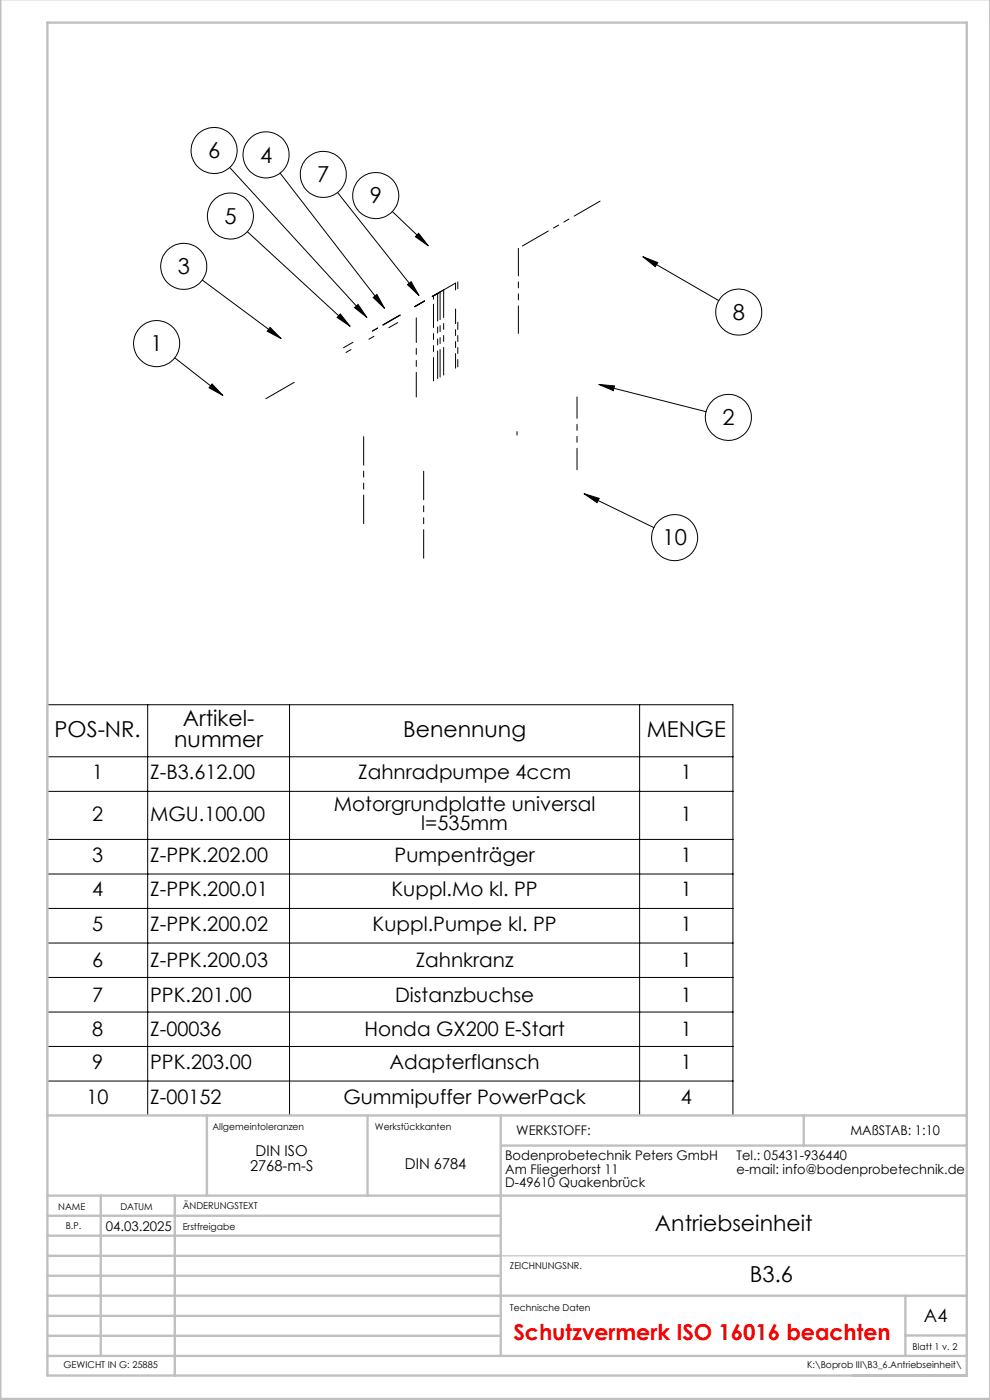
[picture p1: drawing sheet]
<svg xmlns="http://www.w3.org/2000/svg" width="210mm" height="297mm" viewBox="0 0 210 297" stroke-linecap="round" stroke-linejoin="round" font-family="sans-serif">
<g fill="none" stroke="#000" stroke-width=".21" stroke-dasharray="6.3 1.3 1.3 1.3 1.3 1.3">
<path d="M74.5 74.2l-1.1 .6M74.9 72.6l-2 1.2M79.3 71.3l-1 .7M80.1 69.6l-1.1 .6M80.1 69.6l-.2 .1M84.4 68.4l-1.9 1.1M84.9 66.8l-3.7 2.1M90 63.9l-2 1.2M92 62.8l-.3 .1M92 63.5v-.7M92.8 62.2l-1.1 .7M93.4 61.9l-1.7 1"/>
<path d="M94.1 61.5l-2.4 1.4M96.6 60.1l-4.9 2.8M96.6 61.5v-1.4M97.1 61.2v-1.4M59.5 82.8l-3.1 1.8M62.4 81.1l-2.9 1.7M109.7 91.6v.7"/>
</g>
<path d="M96.6 78.1v-12.5" fill="none" stroke="#000" stroke-width=".21" stroke-dasharray="6.3 1.3 1.3 1.3 1.3 1.3" stroke-dashoffset="3.2"/>
<path d="M92 80.8v-16.3" fill="none" stroke="#000" stroke-width=".21" stroke-dasharray="6.3 1.3 1.3 1.3 1.3 1.3" stroke-dashoffset="1.4"/>
<path d="M94.1 79.6v-18.1M110 70.7v-18M92.8 80.3v-18.1M93.4 80v-18.1" fill="none" stroke="#000" stroke-width=".21" stroke-dasharray="6.3 1.3 1.3 1.3 1.3 1.3" stroke-dashoffset=".5"/>
<path d="M97.1 77.8v-9.4" fill="none" stroke="#000" stroke-width=".21" stroke-dasharray="6.3 1.3 1.3 1.3 1.3 1.3" stroke-dashoffset="4.8"/>
<path d="M88.3 84.2v-16.8" fill="none" stroke="#000" stroke-width=".21" stroke-dasharray="6.3 1.3 1.3 1.3 1.3 1.3" stroke-dashoffset="1.1"/>
<path d="M110 52.7l18.1-10.5" fill="none" stroke="#000" stroke-width=".21" stroke-dasharray="6.3 1.3 1.3 1.3 1.3 1.3" stroke-dashoffset="-1"/>
<path d="M77.1 92.6v18.5M89.9 100v18.4" fill="none" stroke="#000" stroke-width=".21" stroke-dasharray="6.3 1.3 1.3 1.3 1.3 1.3" stroke-dashoffset=".3"/>
<path d="M122.4 84.2v15.5" fill="none" stroke="#000" stroke-width=".21" stroke-dasharray="6.3 1.3 1.3 1.3 1.3 1.3" stroke-dashoffset="1.8"/>
<g fill="none" stroke="#000" stroke-width=".21">
<path d="M48.7 35.5l29.1 31.8M59.4 36.7l22.2 28.7M42.9 59.4l16.7 12.4M52.5 49.1l21.8 20.1M71.6 40.8l17.3 21.9M83.2 44.9l7.6 7.2M88.8 49.5l2 2.6-2.7-1.9zM136.4 54.5l3.1 1.2-.5 .9zM136.4 54.5l16.1 9.3M37.1 75.9l10.2 8M57.3 69.5l2.3 2.3-2.9-1.5zM72.2 66.6l2.1 2.6-2.8-1.9z"/>
<path d="M75.2 65.3l.8-.7 1.8 2.7zM79.2 63.1l.7-.6 1.7 2.9zM86.4 60.4l.8-.6 1.7 2.9zM45 81.5l2.3 2.4-3-1.6zM127 81.6l3.4 .3-.3 1zM127 81.6l22.8 5.7M123.9 104.7l3.2 1-.5 .9zM123.9 104.7l14.8 7.2M10.1 149.5h145.4v87.1h-145.4zM31.3 149.5v87.1M61.4 149.5v87.1M135.7 149.5v87.1"/>
<path d="M10.1 160.5h145.4M10.1 167.9h145.4M10.1 178.1h145.4M10.1 185.4h145.4M10.1 192.7h145.4M10.1 200.1h145.4M10.1 207.4h145.4M10.1 214.7h145.4M10.1 222h145.4M10.1 229.3h145.4"/>
<circle cx="45.4" cy="31.9" r="4.9"/>
<circle cx="56.4" cy="32.8" r="4.9"/>
<circle cx="68.6" cy="37" r="4.9"/>
<circle cx="39" cy="56.5" r="4.9"/>
<circle cx="48.9" cy="45.8" r="4.9"/>
<circle cx="79.7" cy="41.5" r="4.9"/>
<circle cx="33.2" cy="72.9" r="4.9"/>
<circle cx="156.7" cy="66.2" r="4.9"/>
<circle cx="154.5" cy="88.5" r="4.9"/>
<circle cx="143.1" cy="114.1" r="4.9"/>
</g>
<path d="M106.2 266.4h98.9" fill="none" stroke="#c0c0c0" stroke-width=".25"/>
<g fill="none" stroke="#c0c0c0" stroke-width=".5">
<path d="M.1 -.1v296.9h209.9v-296.9M10.1 4.8h195v287h-195zM10.1 236.6h195M43.9 236.6v17M78 236.6v17M106.2 236.6v51.1M170.5 236.6v6.4M10.1 257.9h96.1M10.1 253.6h195M21.4 253.6v34.1M37.1 253.6v38.2M106.2 243h98.9"/>
<path d="M10.1 270.6h96.1M10.1 266.4h96.1M10.1 262.1h96.1M10.1 279.1h96.1M10.1 274.9h195M192.1 274.9v12.6M10.1 283.4h96.1M10.1 287.7h195M192.1 283.3h13"/>
</g>
<path d="M136.4 54.5l3.1 1.2-.5 .9zM88.8 49.5l2 2.6-2.7-1.9zM86.4 60.4l.8-.6 1.7 2.9zM79.2 63.1l.7-.6 1.7 2.9zM75.2 65.3l.8-.7 1.8 2.7zM72.2 66.6l2.1 2.6-2.8-1.9zM57.3 69.5l2.3 2.3-2.9-1.5zM45 81.5l2.3 2.4-3-1.6zM127 81.6l3.4 .3-.3 1zM123.9 104.7l3.2 1-.5 .9z" fill="#000"/>
<g font-size="4.7">
<text x="44.1" y="33.6">6</text>
<text x="55.2" y="34.5">4</text>
<text x="67.3" y="38.6">7</text>
<text x="47.6" y="47.5">5</text>
<text x="78.4" y="43.1">9</text>
<text x="37.7" y="58.1">3</text>
<text x="155.4" y="67.8">8</text>
<text x="31.9" y="74.5">1</text>
<text x="153.2" y="90.2">2</text>
<text x="140.5" y="115.7">10</text>
<text x="38.8" y="154">Artikel-</text>
<text x="11.6" y="156.3">POS-NR.</text>
<text x="37" y="158.5">nummer</text>
<text x="85.5" y="156.3">Benennung</text>
<text x="137.2" y="156.3">MENGE</text>
<text x="138.9" y="261.1">Antriebseinheit</text>
<text x="159.1" y="272.1">B3.6</text>
</g>
<text font-size="4.7" fill="#f00" x="108.9" y="284.2">Schutzvermerk ISO 16016 beachten</text>
<g font-size="4.2">
<text x="19.5" y="165.3">1</text>
<text x="31.8" y="165.3">Z-B3.612.00</text>
<text x="76" y="165.3">Zahnradpumpe 4ccm</text>
<text x="144.4" y="165.3">1</text>
<text x="70.8" y="172">Motorgrundplatte universal</text>
<text x="19.5" y="174.1">2</text>
<text x="31.8" y="174.1">MGU.100.00</text>
<text x="89.4" y="176.2">l=535mm</text>
<text x="144.4" y="174.1">1</text>
<text x="19.5" y="182.9">3</text>
<text x="31.8" y="182.9">Z-PPK.202.00</text>
<text x="83.7" y="182.9">Pumpenträger</text>
<text x="144.4" y="182.9">1</text>
<text x="19.5" y="190.2">4</text>
<text x="31.8" y="190.2">Z-PPK.200.01</text>
<text x="83" y="190.2">Kuppl.Mo kl. PP</text>
<text x="144.4" y="190.2">1</text>
<text x="19.5" y="197.5">5</text>
<text x="31.8" y="197.5">Z-PPK.200.02</text>
<text x="79" y="197.5">Kuppl.Pumpe kl. PP</text>
<text x="144.4" y="197.5">1</text>
<text x="19.5" y="205.2">6</text>
<text x="31.8" y="205.2">Z-PPK.200.03</text>
<text x="88.2" y="205.2">Zahnkranz</text>
<text x="144.4" y="205.2">1</text>
<text x="19.5" y="212.5">7</text>
<text x="31.8" y="212.5">PPK.201.00</text>
<text x="83.8" y="212.5">Distanzbuchse</text>
<text x="144.4" y="212.5">1</text>
<text x="19.5" y="219.9">8</text>
<text x="31.8" y="219.9">Z-00036</text>
<text x="77.3" y="219.9">Honda GX200 E-Start</text>
<text x="144.4" y="219.9">1</text>
<text x="19.5" y="226.8">9</text>
<text x="31.8" y="226.8">PPK.203.00</text>
<text x="82.6" y="226.8">Adapterflansch</text>
<text x="144.4" y="226.8">1</text>
<text x="18.4" y="234.1">10</text>
<text x="31.8" y="234.1">Z-00152</text>
<text x="72.8" y="234.1">Gummipuffer PowerPack</text>
<text x="144.4" y="234.1">4</text>
</g>
<text font-size="3.9" x="196" y="280.4">A4</text>
<g font-size="3.2">
<text x="54.2" y="245.3">DIN ISO</text>
<text x="53" y="248.5">2768-m-S</text>
<text x="85.9" y="248.1">DIN 6784</text>
</g>
<g font-size="2.8">
<text x="109.5" y="240.9">WERKSTOFF:</text>
<text x="180.4" y="240.7">MAßSTAB: 1:10</text>
<text x="107.2" y="246.1">Bodenprobetechnik Peters GmbH</text>
<text x="107.2" y="249">Am Fliegerhorst 11</text>
<text x="107.2" y="251.8">D-49610 Quakenbrück</text>
<text x="156.2" y="246.1">Tel.: 05431-936440</text>
<text x="156.2" y="249">e-mail: info@bodenprobetechnik.de</text>
<text x="22.4" y="261.1">04.03.2025</text>
</g>
<g font-size="2">
<text x="45.1" y="239.7">Allgemeintoleranzen</text>
<text x="79.5" y="239.7">Werkstückkanten</text>
<text x="12.4" y="256.7">NAME</text>
<text x="25.5" y="256.7">DATUM</text>
<text x="38.8" y="256.4">ÄNDERUNGSTEXT</text>
<text x="14" y="260.8">B.P.</text>
<text x="38.8" y="260.9">Erstfreigabe</text>
<text x="108.2" y="269.2">ZEICHNUNGSNR.</text>
<text x="108.2" y="278.2">Technische Daten</text>
<text x="193.6" y="286.5">Blatt 1 v. 2</text>
<text x="13.5" y="290.2">GEWICHT IN G: 25885</text>
<text x="171.2" y="290.3">K:\Boprob III\B3_6.Antriebseinheit\</text>
</g>
</svg>
